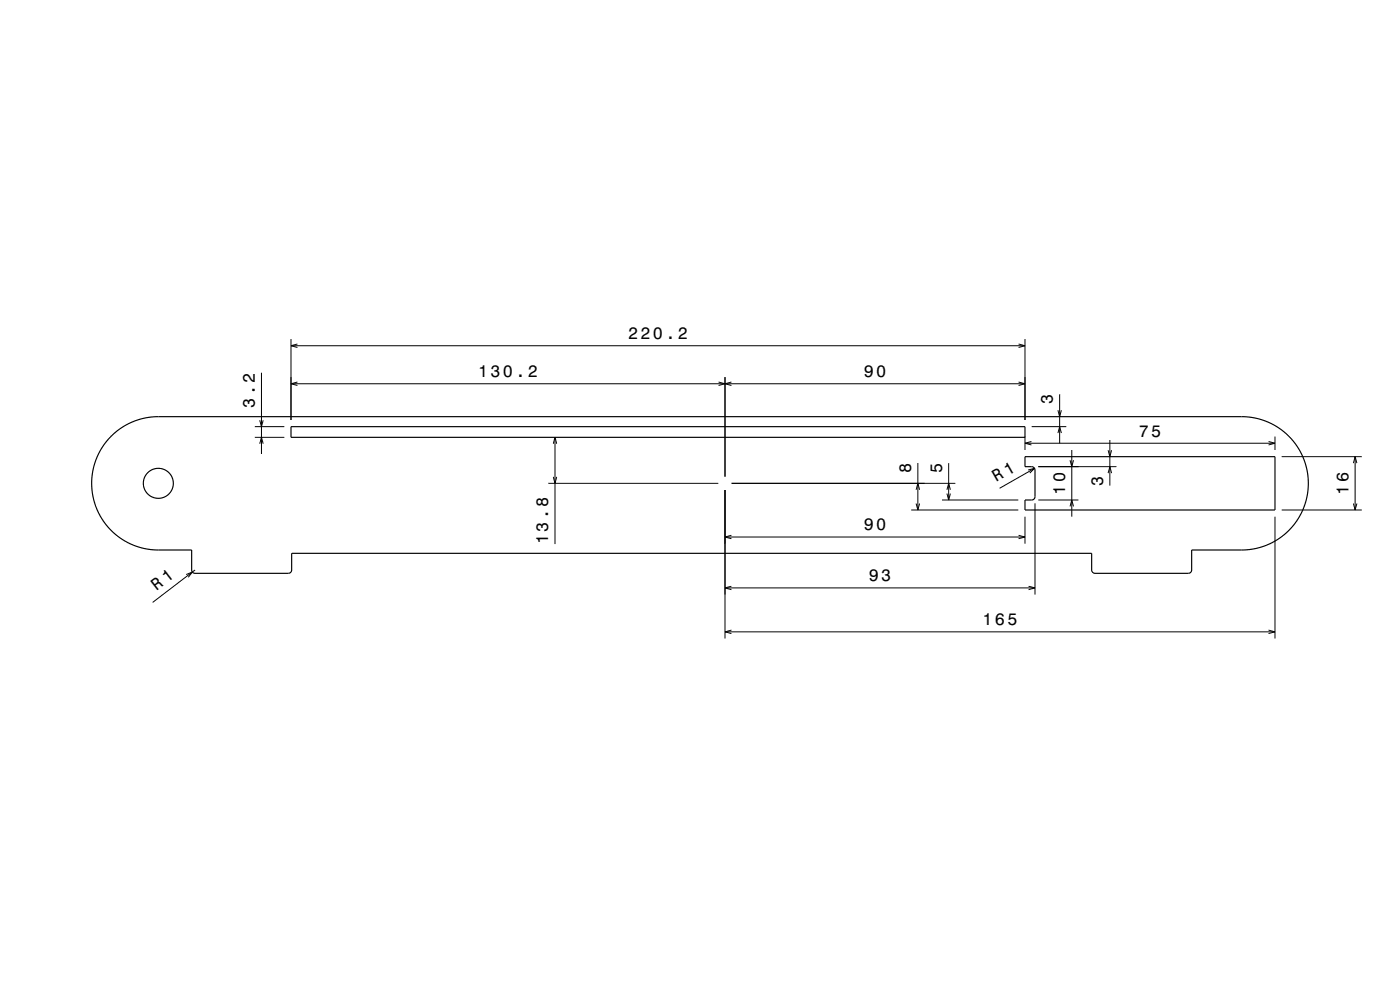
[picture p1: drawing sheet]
<svg xmlns="http://www.w3.org/2000/svg" width="420mm" height="297mm" viewBox="0 0 420 297" stroke-linecap="round" stroke-linejoin="round" font-family="sans-serif">
<g fill="none" stroke="#000" stroke-width=".3">
<path d="M78.4 111.8v24.4M87.3 101.7v24.3M87.3 115.1h220.2M87.3 103.7h220.2M89.2 103.2l-1.9 .5 1.9 .5M89.2 114.6l-1.9 .5 1.9 .5M215.6 114.6l1.9 .5-1.9 .5M217.5 113.1v29.9M219.4 114.6l-1.9 .5 1.9 .5M305.6 114.6l1.9 .5-1.9 .5M305.6 103.2l1.9 .5-1.9 .5M307.5 101.7v24.3"/>
<path d="M317.9 118.3v14.7M76.4 131.2h8.9M76.4 128h8.9M77.9 133.1l.5-1.9 .6 1.9M77.9 126.1l.5 1.9 .6-1.9M166 133.1l.5-1.9 .5 1.9M166.5 131.2v32.1M275.4 138.9v14.1M284.6 138.9v11.1M307.5 131v4M307.5 133h75M309.4 132.5l-1.9 .5 1.9 .5"/>
<path d="M309.5 128h10.4M311.5 140h23.5M317.4 129.9l.5-1.9 .5 1.9M317.4 123.1l.5 1.9 .5-1.9M321 138.1l.5 1.9 .6-1.9M321.5 135v20M332.4 135.1l.6 1.9 .5-1.9M333 132v13.7M380.6 132.5l1.9 .5-1.9 .5M382.5 131v4M384.5 137h24M406 138.9l.5-1.9 .6 1.9"/>
<path d="M406.5 137v16M164.5 145h51M166 143.1l.5 1.9 .5-1.9M217.5 147v44.6M219.5 145h67.1M273.4 153h32.1M274.8 146.9l.6-1.9 .5 1.9M274.8 151.1l.6 1.9 .5-1.9M282.6 150h22.9M284.1 148.1l.5 1.9 .5-1.9M284.1 146.9l.5-1.9 .5 1.9M307.5 155v8.1"/>
<path d="M308.4 141l2-.5-1.5 1.4M310.4 140.5l-10.5 6M310.5 151v27.4M311.5 150h12M321 151.9l.5-1.9 .6 1.9M332.4 141.9l.6-1.9 .5 1.9M382.5 155v36.6M384.5 153h24M406 151.1l.5 1.9 .6-1.9M55.9 172.4l1.8-.8-1.2 1.6M58.5 171l-12.7 9.7M217.5 161.1h90"/>
<path d="M217.5 176.4h93M219.4 160.6l-1.9 .5 1.9 .5M219.4 175.9l-1.9 .5 1.9 .5M305.6 160.6l1.9 .5-1.9 .5M308.6 175.9l1.9 .5-1.9 .5M217.5 189.6h165M219.4 189l-1.9 .6 1.9 .5M380.6 189l1.9 .6-1.9 .5"/>
</g>
<g fill="none" stroke="#000" stroke-width=".35">
<path d="M33.3 130.9l2.9-2.4 3.7-2 3.6-1.1 3.5-.4h326.1l3.9 .5 3.6 1.2 3.5 2 3 2.6 2.3 3 1.9 3.8 1 3.8 .2 3.8-.7 4.4-1.7 4.4-2.6 3.7-3.3 3-2.1 1.4-2.3 1-4.6 1.2-2.7 .2h-15v6.1l-.3 .6-.7 .3-28.3-.1-.6-.4-.1-.5v-5h-240v5.1l-.3 .6-.5 .3h-28.2l-.5-.2-.5-.6v-6.2h-11.3l-2.8-.4-2.6-.8-3.2-1.4-2.7-1.8-2.3-2.3-2.1-2.8-1.6-3.1-.9-3.1-.5-3.5 .1-3.2 .7-3.2 1.3-3.2 1.5-2.6zM87.3 128h220.2v3.2h-220.2zM307.5 137h75v16h-75v-3h2.2l.6-.5 .2-.5v-8.2l-.7-.7-2.3-.1z"/>
<circle cx="47.5" cy="145" r="4.5"/>
</g>
<text font-size="5.1" x="298.9" y="144.7" transform="rotate(-30 298.9 144.7)">R 1</text>
<g font-size="5">
<text x="188.4" y="101.7">220.2</text>
<text x="143.4" y="113.1">130.2</text>
<text x="259.1" y="113.1">90</text>
<text x="76.4" y="122.3" transform="rotate(-90 76.4 122.3)">3.2</text>
<text x="315.9" y="121.3" transform="rotate(-90 315.9 121.3)">3</text>
<text x="341.6" y="131">75</text>
<text x="273.4" y="141.9" transform="rotate(-90 273.4 141.9)">8</text>
<text x="282.6" y="142" transform="rotate(-90 282.6 142)">5</text>
<text x="319.5" y="148.4" transform="rotate(-90 319.5 148.4)">10</text>
<text x="331" y="145.7" transform="rotate(-90 331 145.7)">3</text>
<text x="404.5" y="148.4" transform="rotate(-90 404.5 148.4)">16</text>
<text x="259.1" y="159.1">90</text>
<text x="164.5" y="163.3" transform="rotate(-90 164.5 163.3)">13.8</text>
<text x="46.9" y="177.4" transform="rotate(-38 46.9 177.4)">R 1</text>
<text x="260.6" y="174.4">93</text>
<text x="294.7" y="187.6">165</text>
</g>
</svg>
